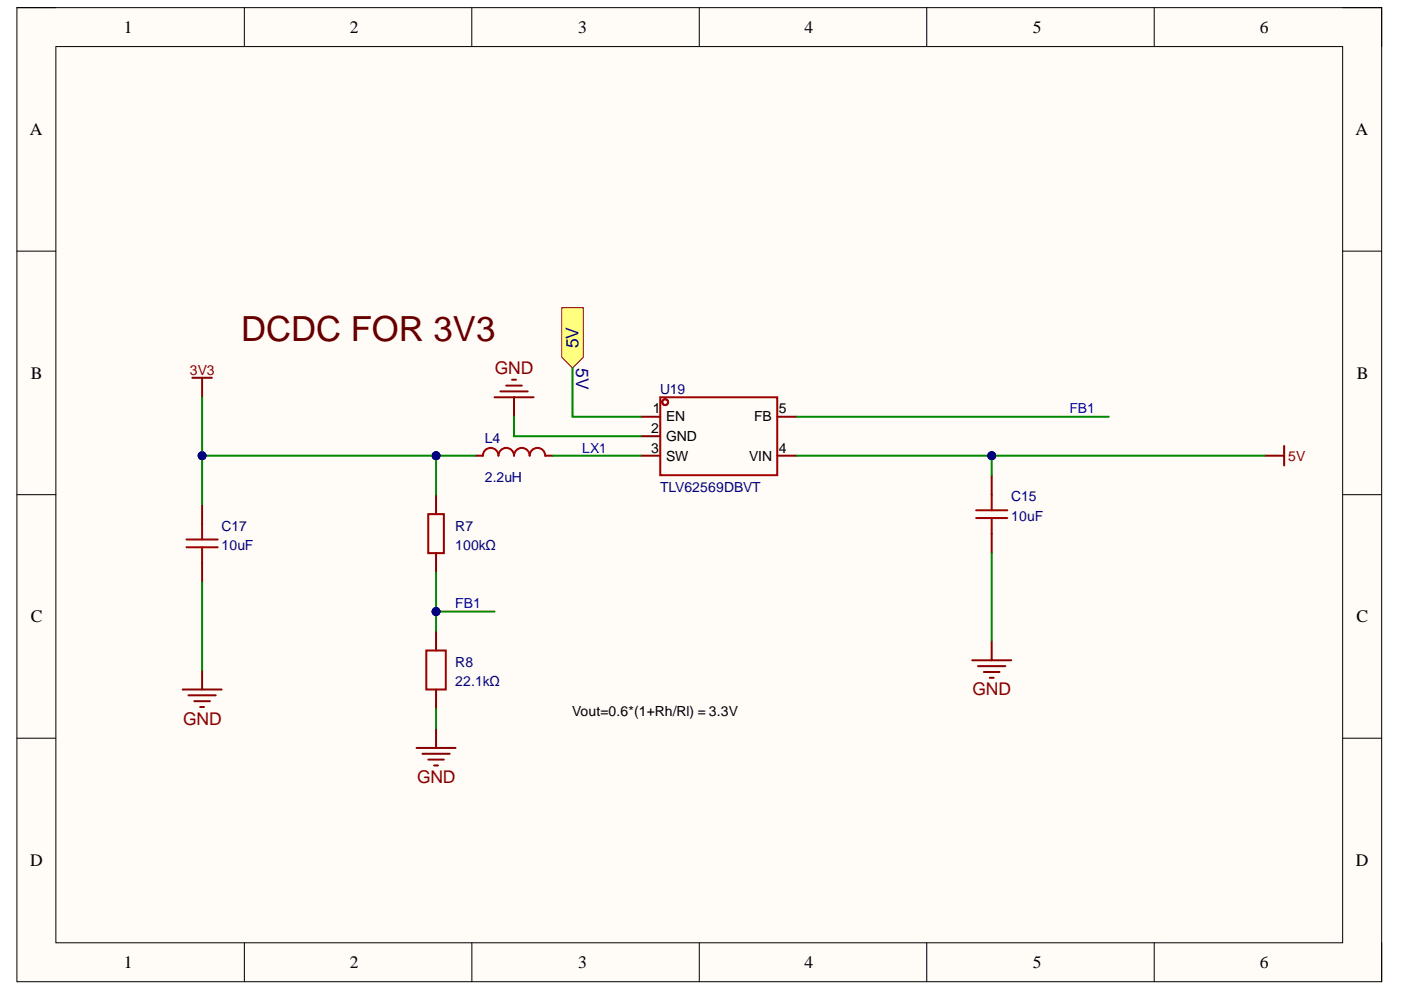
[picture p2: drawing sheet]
<svg xmlns="http://www.w3.org/2000/svg" width="297mm" height="210mm" viewBox="0 0 297 210" stroke-linecap="round" stroke-linejoin="round" font-family="sans-serif">
<path d="M3.6 1.6h289.3v206.5h-289.3z" fill-rule="evenodd" fill="#fffcf8"/>
<path d="M3.6 1.6h289.3v206.5h-289.3z" fill="none" stroke="#000" stroke-width=".21"/>
<path d="M11.8 9.9h272.9v190h-272.9z" fill-rule="evenodd" fill="#fffcf8"/>
<g fill="none" stroke="#000" stroke-width=".21">
<path d="M3.6 1.6h8.2M11.8 9.9h272.9v190h-272.9zM51.8 1.6v8.3M100 1.6v8.3M148.3 1.6v8.3M196.5 1.6v8.3M244.7 1.6v8.3M284.7 1.6h8.2v8.3M3.6 53.2h8.2M284.7 53.2h8.2M3.6 104.9h8.2M284.7 104.9h8.2"/>
<path d="M3.6 156.5h8.2M284.7 156.5h8.2M51.8 199.9v8.2M100 199.9v8.2M148.3 199.9v8.2M196.5 199.9v8.2M244.7 199.9v8.2M292.9 199.9v8.2"/>
</g>
<g fill="none" stroke="#800" stroke-width=".42">
<path d="M40.8 80.1h4.1M42.8 80.1v4.1M104.9 84.2h8.2M106.1 83h5.8M107.3 81.8h3.3M108.6 80.5h.8M109 84.2v4.2M268.1 96.6h4.2M272.3 94.6v4.1M42.8 106.9v4.2M42.8 119.3v4.2M210.3 100.8v4.1"/>
<path d="M210.3 113.1v4.2M206.1 140h8.3M210.3 135.9v4.1M38.7 146.2h8.3M40 147.4h5.7M41.2 148.7h3.3M42.4 149.9h.9M42.8 142.1v4.1M88.3 158.6h8.3M89.6 159.8h5.7M92.5 154.4v4.2M207.4 141.2h5.8"/>
<path d="M208.6 142.5h3.3M209.8 143.7h.9M90.8 161.1h3.3M92 162.3h.9"/>
</g>
<path d="M39.5 116h6.7M39.5 114.4h6.7M42.8 111.1v3.3M42.8 116v3.3M207 109.8h6.6M207 108.2h6.6M210.3 104.9v3.3M210.3 109.8v3.3" fill="none" stroke="#a00000" stroke-width=".42"/>
<path d="M119.1 65.2h4.6v10.6l-2.3 2.2-2.3-2.2z" fill-rule="evenodd" fill="#ffff80"/>
<path d="M119.1 65.2h4.6v10.6l-2.3 2.2-2.3-2.2z" fill="none" stroke="#800000" stroke-width=".21"/>
<path d="M100.7 96.6h1.7M115.6 96.6h1.7M135.9 88.4h4.1M135.9 96.6h4.1M135.9 92.5h4.1M164.8 88.4h4.1M164.8 96.6h4.1M92.5 104.9v4.1M92.5 117.3v4.1M92.5 133.8v4.1M92.5 146.2v4.1" fill="none" stroke="#800" stroke-width=".42"/>
<g fill="none" stroke="#a00000" stroke-width=".42">
<path d="M102.4 96.6a1.65 1.65 0 0 1 1.6-1.6 1.65 1.65 0 0 1 1.7 1.6 1.65 1.65 0 0 1 1.6-1.6 1.65 1.65 0 0 1 1.7 1.6 1.66 1.66 0 0 1 1.6-1.6 1.66 1.66 0 0 1 1.7 1.6 1.65 1.65 0 0 1 1.6-1.6 1.65 1.65 0 0 1 1.7 1.6M140 84.2h24.8v16.6h-24.8zM90.8 109h3.3v8.3h-3.3zM90.4 137.9h4.1v8.3h-4.1z"/>
<circle cx="141" cy="85.3" r=".62"/>
</g>
<path d="M117.3 96.6h18.6M168.9 88.4h66.2M210.3 96.6v4.2M210.3 117.3v18.6M92.5 150.3v4.1" fill="none" stroke="#080" stroke-width=".42"/>
<circle cx="210.3" cy="96.6" r=".83" fill="#000080"/>
<circle cx="210.3" cy="96.6" r=".83" fill="none" stroke="#000080" stroke-width=".21"/>
<path d="M210.3 96.6h57.8" fill="none" stroke="#080" stroke-width=".42"/>
<circle cx="210.3" cy="96.6" r=".83" fill="#000080"/>
<circle cx="210.3" cy="96.6" r=".83" fill="none" stroke="#000080" stroke-width=".21"/>
<path d="M168.9 96.6h41.4" fill="none" stroke="#080" stroke-width=".42"/>
<circle cx="210.3" cy="96.6" r=".83" fill="#000080"/>
<circle cx="210.3" cy="96.6" r=".83" fill="none" stroke="#000080" stroke-width=".21"/>
<path d="M92.5 129.7h12.4" fill="none" stroke="#080" stroke-width=".42"/>
<circle cx="92.5" cy="129.7" r=".83" fill="#000080"/>
<circle cx="92.5" cy="129.7" r=".83" fill="none" stroke="#000080" stroke-width=".21"/>
<path d="M92.5 121.4v8.3" fill="none" stroke="#080" stroke-width=".42"/>
<circle cx="92.5" cy="129.7" r=".83" fill="#000080"/>
<circle cx="92.5" cy="129.7" r=".83" fill="none" stroke="#000080" stroke-width=".21"/>
<path d="M92.5 129.7v4.1" fill="none" stroke="#080" stroke-width=".42"/>
<circle cx="92.5" cy="129.7" r=".83" fill="#000080"/>
<circle cx="92.5" cy="129.7" r=".83" fill="none" stroke="#000080" stroke-width=".21"/>
<path d="M92.5 96.6h8.2" fill="none" stroke="#080" stroke-width=".42"/>
<circle cx="92.5" cy="96.6" r=".83" fill="#000080"/>
<circle cx="92.5" cy="96.6" r=".83" fill="none" stroke="#000080" stroke-width=".21"/>
<path d="M92.5 96.6v8.3" fill="none" stroke="#080" stroke-width=".42"/>
<circle cx="92.5" cy="96.6" r=".83" fill="#000080"/>
<circle cx="92.5" cy="96.6" r=".83" fill="none" stroke="#000080" stroke-width=".21"/>
<path d="M42.8 96.6h49.7" fill="none" stroke="#080" stroke-width=".42"/>
<circle cx="92.5" cy="96.6" r=".83" fill="#000080"/>
<circle cx="92.5" cy="96.6" r=".83" fill="none" stroke="#000080" stroke-width=".21"/>
<circle cx="42.8" cy="96.6" r=".82" fill="#000080"/>
<circle cx="42.8" cy="96.6" r=".82" fill="none" stroke="#000080" stroke-width=".21"/>
<path d="M42.8 96.6v10.3" fill="none" stroke="#080" stroke-width=".42"/>
<circle cx="42.8" cy="96.6" r=".82" fill="#000080"/>
<circle cx="42.8" cy="96.6" r=".82" fill="none" stroke="#000080" stroke-width=".21"/>
<path d="M42.8 84.2v12.4" fill="none" stroke="#080" stroke-width=".42"/>
<circle cx="42.8" cy="96.6" r=".82" fill="#000080"/>
<circle cx="42.8" cy="96.6" r=".82" fill="none" stroke="#000080" stroke-width=".21"/>
<path d="M121.4 78v10.4h14.5M109 88.4v4.1h26.9M42.8 123.5v18.6" fill="none" stroke="#080" stroke-width=".42"/>
<text font-size="7.4" fill="#600" x="51.1" y="72.3">DCDC FOR 3V3</text>
<g font-size="3.7">
<text x="26.2" y="7">1</text>
<text x="74.2" y="7">2</text>
<text x="122.6" y="7">3</text>
<text x="170.6" y="7">4</text>
<text x="219" y="7">5</text>
<text x="267.1" y="7">6</text>
<text x="6.3" y="28.7">A</text>
<text x="287.4" y="28.7">A</text>
<text x="6.5" y="80.3">B</text>
<text x="287.7" y="80.3">B</text>
<text x="6.5" y="132">C</text>
<text x="287.6" y="132">C</text>
<text x="6.4" y="183.5">D</text>
<text x="287.5" y="183.5">D</text>
<text x="26.2" y="205.3">1</text>
<text x="74.2" y="205.3">2</text>
<text x="122.6" y="205.3">3</text>
<text x="170.6" y="205.3">4</text>
<text x="219" y="205.3">5</text>
<text x="267.1" y="205.3">6</text>
</g>
<g font-size="3.7" fill="#000080">
<text x="122.7" y="73.9" transform="rotate(-90 122.7 73.9)">5V</text>
<text x="122.2" y="78" transform="rotate(90 122.2 78)">5V</text>
</g>
<g font-size="3.7" fill="#800">
<text x="104.9" y="79.3">GND</text>
<text x="206.2" y="147.4">GND</text>
<text x="38.8" y="153.6">GND</text>
<text x="88.4" y="166">GND</text>
</g>
<g font-size="3" fill="#800">
<text x="40.3" y="79.5">3V3</text>
<text x="273.1" y="97.6">5V</text>
</g>
<g font-size="3" fill="#000080">
<text x="139.9" y="83.6">U19</text>
<text x="102.8" y="93.9">L4</text>
<text x="102.8" y="102.1">2.2uH</text>
<text x="139.9" y="104.2">TLV62569DBVT</text>
<text x="214.4" y="106.3">C15</text>
<text x="47" y="112.5">C17</text>
<text x="96.5" y="112.5">R7</text>
<text x="214.4" y="110.4">10uF</text>
<text x="47" y="116.6">10uF</text>
<text x="96.5" y="116.6">100kΩ</text>
<text x="96.5" y="141.4">R8</text>
<text x="96.5" y="145.5">22.1kΩ</text>
</g>
<g font-size="3">
<text x="138.4" y="87.7">1</text>
<text x="141.2" y="89.4">EN</text>
<text x="159.9" y="89.4">FB</text>
<text x="165.2" y="87.7">5</text>
<text x="138.1" y="96">3</text>
<text x="138.1" y="91.8">2</text>
<text x="141.2" y="93.5">GND</text>
<text x="165.2" y="96">4</text>
<text x="141.2" y="97.6">SW</text>
<text x="158.8" y="97.6">VIN</text>
<text x="121.3" y="151.8">Vout=0.6*(1+Rh/Rl) = 3.3V</text>
</g>
<g font-size="3" fill="#00f">
<text x="226.7" y="87.7">FB1</text>
<text x="123.4" y="96">LX1</text>
<text x="96.5" y="129">FB1</text>
</g>
</svg>
